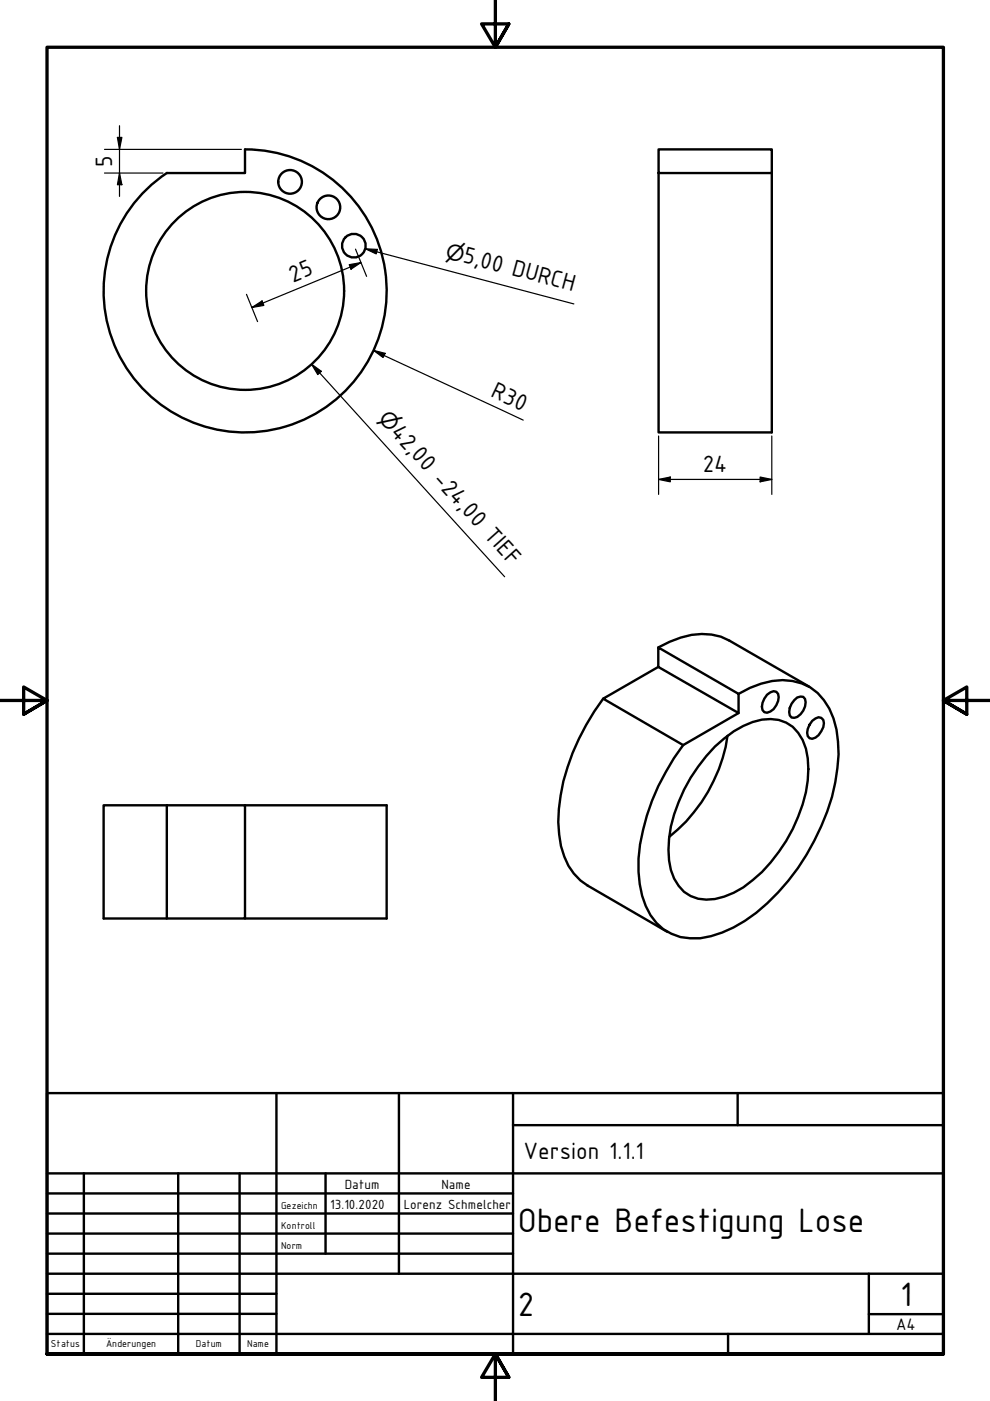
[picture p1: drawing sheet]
<svg xmlns="http://www.w3.org/2000/svg" width="210mm" height="297mm" viewBox="0 0 210 297" stroke-linecap="round" stroke-linejoin="round" font-family="sans-serif">
<!-- layer: Sichtbar (ISO) -->
<g fill="none" stroke="#000" stroke-width=".51">
<path d="M51.9 31.7v5h-16.5M52 31.7a30 30 0 0 1 28.4 39.7 30 30 0 0 1-46.7 14 30 30 0 0 1 1.7-48.7M139.6 31.7h24v5h-24zM139.6 36.7v55h24v-55M139.6 137.3l17 9.8v4.1l-17-9.8zM139.6 137.3a18.6 18.6 0 0 1 11.3-2.8l1.9 .5 1.8 .8 17 9.8M127.9 148.1a45.9 45.9 0 0 0-9.5 26.2 17.9 17.9 0 0 0 3.3 10.9l1.4 1.5 1.5 1.1 16.9 9.8M139.6 141.4l-11.7 6.7 16.9 9.9M151.6 158.3a20.3 20.3 0 0 1 9.9-5.7 7.8 7.8 0 0 1 9.4 6.1 23.4 23.4 0 0 1-1.7 14.5 34.1 34.1 0 0 1-11.6 14.9 13.6 13.6 0 0 1-9.6 2.4 7.7 7.7 0 0 1-5.8-6 23.5 23.5 0 0 1 1.7-14.5 34.8 34.8 0 0 1 7.7-11.7zM154.2 156a33.6 33.6 0 0 1-12.3 21.4M156.6 147.1a17.6 17.6 0 0 1 11.4-2.7 10.9 10.9 0 0 1 8.7 7.9 26.5 26.5 0 0 1 .4 13.5 48.2 48.2 0 0 1-19.2 29.4 23.3 23.3 0 0 1-9.4 3.7 10.8 10.8 0 0 1-11.6-6.8 25.9 25.9 0 0 1-.6-16.1 47.7 47.7 0 0 1 8.5-18M156.6 151.2l-11.8 6.8"/>
<path d="M162.6 147.3l.7-.5 .7-.3 .6 .2a2.2 2.2 0 0 1 0 2.8 2.25 2.25 0 0 1-2.5 1.5 2.2 2.2 0 0 1 0-2.9zM168.4 148.4l.6-.5 .7-.2 .6 .1a2.28 2.28 0 0 1 0 2.9 2.22 2.22 0 0 1-2.5 1.4 2.28 2.28 0 0 1 0-2.9zM172.2 152.8l1.3-.7 .6 .1a2.02 2.02 0 0 1 0 2.9 2.14 2.14 0 0 1-2.5 1.4 2.2 2.2 0 0 1 0-2.8zM35.4 170.7h16.5v24h-16.5zM35.4 170.7h-13.4v24h13.4M51.9 170.7h30.1v24h-30.1"/>
<circle cx="61.5" cy="38.6" r="2.51"/>
<circle cx="69.6" cy="44" r="2.51"/>
<circle cx="75" cy="52.1" r="2.51"/>
<circle cx="52" cy="61.7" r="21"/>
</g>
<!-- layer: Rahmen (ISO) -->
<path d="M105 0v10l-2.9-4.9h5.8l-2.9 4.9 2.9-4.9M0 148.5h10l-5-2.8v5.7l5-2.9-5 2.9M210 148.5h-10l5-2.8v5.7l-5-2.9 5 2.9M10 287.1v-277.1h190v277.1h-190h190M107.9 292l-2.9-4.9 2.9 4.9h-5.8l2.9-4.9v9.9" fill="none" stroke="#000" stroke-width=".7"/>
<!-- layer: Titel (ISO) -->
<g fill="none" stroke="#000" stroke-width=".51">
<path d="M10 231.8h190v55.3h-190zM58.6 231.8v55.3M84.6 231.8v38.3M108.8 238.6h91.2M108.8 231.8v55.3M156.4 231.8v6.8M10 253h98.8M10 257.3h98.8M10 248.8h190M17.8 248.8v38.3M37.8 248.8v38.3M50.8 248.8v38.3"/>
<path d="M69 248.8v17M10 261.5h98.8M10 265.8h98.8M10 270.1h190M10 274.3h48.6M10 278.6h48.6M184.2 278.6h15.8M184.2 270.1v12.7M10 282.8h190M154.4 282.8v4.3"/>
</g>
<!-- layer: Symbol (ISO) -->
<path d="M77.5 52.8l2.5 .1-.2 .9zM77.5 52.8l44.2 11.6M66 77.2l2.1 1.5-.7 .7zM66 77.2l41 45.1" fill="none" stroke="#000" stroke-width=".25"/>
<g fill="#000">
<path d="M77.5 52.8l2.5 .1-.2 .9z" fill-rule="evenodd"/>
<path d="M66 77.2l2.1 1.5-.7 .7z" fill-rule="evenodd"/>
</g>
<g fill="none" stroke="#000" stroke-width=".25">
<path d="M22.2 36.7h12.3M22.2 31.7h29M24.9 29.1h.9l-.5 2.6zM25.3 36.7l.5 2.5h-.9zM25.3 26.7v14.9M74 56.1l2.5-.4-2.1 1.4zM75.4 52.8l2.3 5.8M76.5 55.7l-23.1 9.5M52.3 62.4l2.3 5.8M53.4 65.2l2.2-1.4 .3 1zM79.2 74.3l2.5 .6-.5 .9zM79.2 74.3l31.7 14.8"/>
<path d="M139.6 92.4v12.4M163.6 92.4v12.4M139.6 101.6l2.5-.5v1.1zM139.6 101.6h24M161.2 101.1l2.4 .5-2.4 .6z"/>
</g>
<g fill="#000">
<path d="M24.9 29.1h.9l-.5 2.6z" fill-rule="evenodd"/>
<path d="M25.3 36.7l.5 2.5h-.9z" fill-rule="evenodd"/>
<path d="M74 56.1l2.5-.4-2.1 1.4z" fill-rule="evenodd"/>
<path d="M53.4 65.2l2.2-1.4 .3 1z" fill-rule="evenodd"/>
<path d="M79.2 74.3l2.5 .6-.5 .9z" fill-rule="evenodd"/>
<path d="M139.6 101.6l2.5-.5v1.1z" fill-rule="evenodd"/>
<path d="M161.2 101.1l2.4 .5-2.4 .6z" fill-rule="evenodd"/>
</g>
<g font-size="7.7">
<text x="109.8" y="261.2">Obere Befestigung Lose</text>
<text x="109.8" y="278.9">2</text>
<text x="190.9" y="276.8">1</text>
</g>
<g font-size="5.4">
<text x="23.7" y="35.4" transform="rotate(-90 23.7 35.4)">5</text>
<text x="62.1" y="59.9" transform="rotate(-23 62.1 59.9)">25</text>
<text x="98" y="55.6" transform="rotate(15 98 55.6)">5,00 DURCH</text>
<text x="103.9" y="84.1" transform="rotate(25 103.9 84.1)">R30</text>
<text x="82.7" y="91.8" transform="rotate(48 82.7 91.8)">42,00 -24,00 TIEF</text>
<text x="149" y="100.1">24</text>
<text x="111" y="245.7">Version 1.1.1</text>
</g>
<g font-size="4.6">
<text x="94.2" y="54.6" transform="rotate(15 94.2 54.6)">⌀</text>
<text x="80" y="88.9" transform="rotate(48 80 88.9)">⌀</text>
</g>
<text font-size="3.8" x="190" y="282">A4</text>
<g font-size="3">
<text x="70" y="256.3">13.10.2020</text>
<text x="73.1" y="252">Datum</text>
<text x="85.6" y="256.3">Lorenz Schmelcher</text>
<text x="93.6" y="252">Name</text>
</g>
<g font-size="2.3">
<text x="59.6" y="256.3">Gezeichn</text>
<text x="59.6" y="260.5">Kontroll</text>
<text x="59.6" y="264.8">Norm</text>
<text x="10.8" y="285.7">Status</text>
<text x="22.5" y="285.7">Änderungen</text>
<text x="41.5" y="285.7">Datum</text>
<text x="52.4" y="285.7">Name</text>
</g>
</svg>
